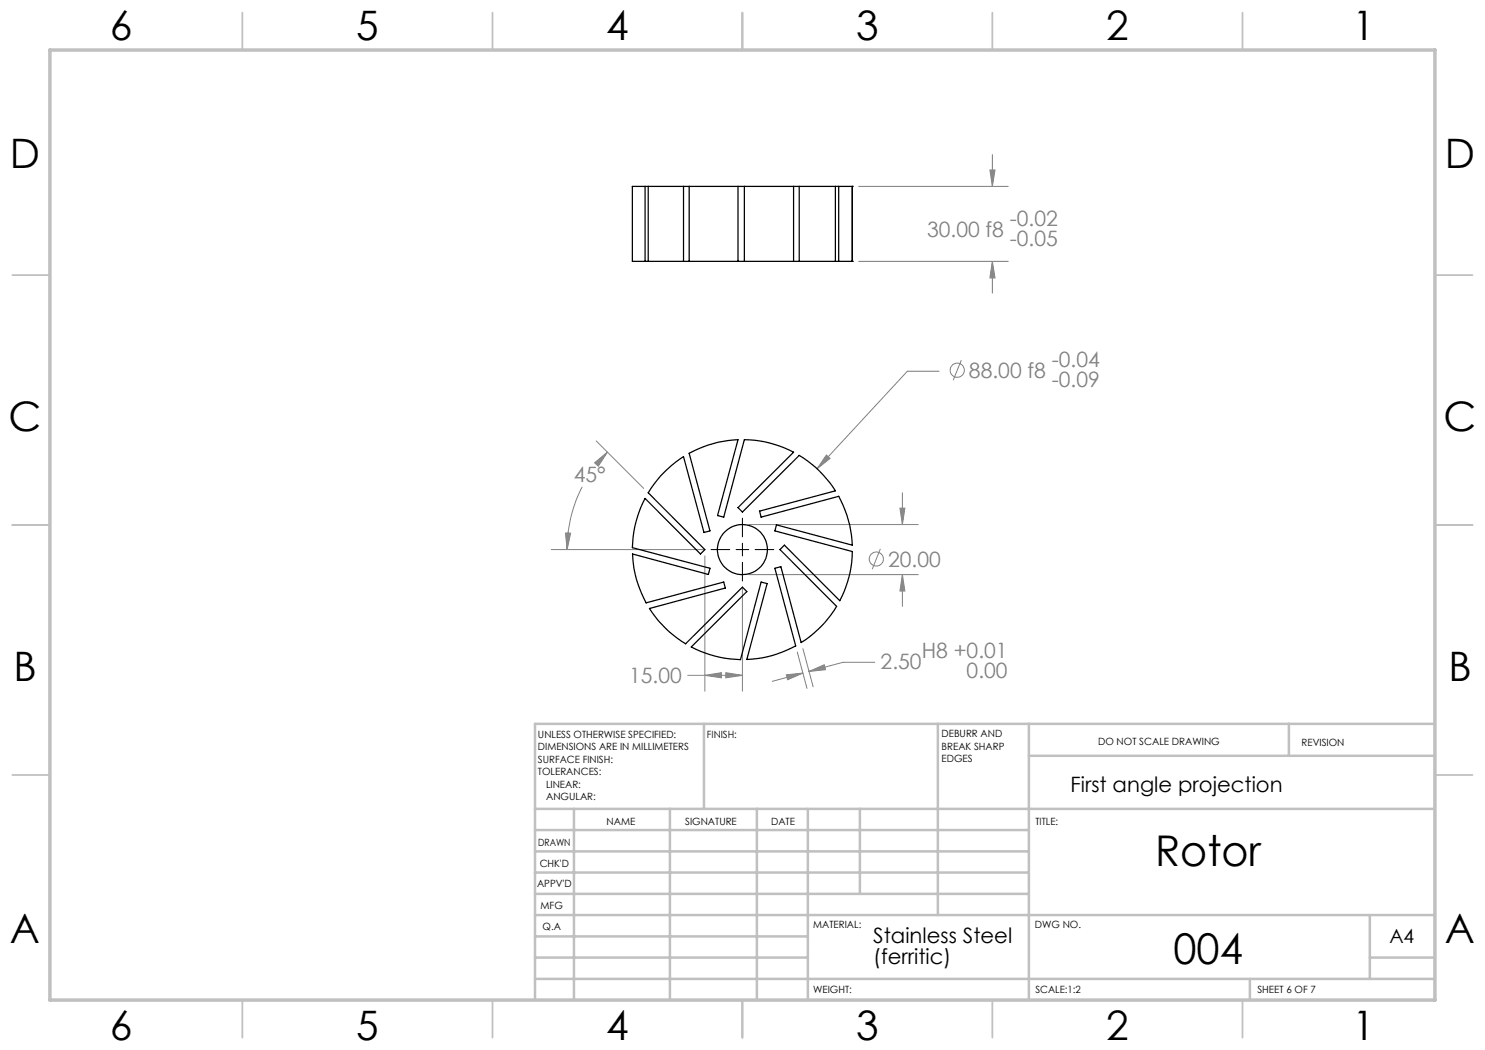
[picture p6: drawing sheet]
<svg xmlns="http://www.w3.org/2000/svg" width="297mm" height="210mm" viewBox="0 0 297 210" stroke-linecap="round" stroke-linejoin="round" font-family="sans-serif">
<g fill="none" stroke="#808080" stroke-width=".2">
<path d="M171.7 37.3h29.9M198 34h1l-.5 3.3zM198.5 30.9v6.4M171.7 52.3h29.9M198.5 52.3l.5 3.3h-1zM198.5 52.3v6.3M187.8 74.3h-6.3l-18.1 19.5M192.3 72l-1.7 4.1M116.5 97.4a26.9 26.9 0 0 0-3.1 12.5M118.9 92.6l2.6-2.2-1.8 2.8zM119.2 88.2l9.5 9.5M121.5 90.4l-1.7 1.9"/>
<path d="M165.3 91l.7 .7-2.6 2.1zM180.5 98.6v6.3M110.2 109.9h30.7M113.1 106.6h1l-.7 3.3zM141 111.2v27M148.5 117.5v20.7M149.8 104.9h33.9M149.8 114.9h33.9M176.1 109.8l-1.7 4M180 101.6h1l-.5 3.3zM180.5 114.9v6.4M180.5 114.9l.5 3.3h-1z"/>
<path d="M137.5 135.1h11M141 135.1l3.3-.6v1.1zM145.2 134.5l3.3 .6-3.3 .5zM157.3 135l3.3-.4-3.1 1.4zM159.5 130.4l1.9 7.3M160.6 129.7l2 7.7M160.6 134.6l-6.2 1.7M161.8 134.3l3.1-1.3 .2 .9zM174.9 132.5h-6.3l-6.8 1.8"/>
<circle cx="191.5" cy="74" r="1.41"/>
<circle cx="175.3" cy="111.8" r="1.41"/>
</g>
<path d="M142.2 109.9h3.7M147.2 109.9h2.6M148.5 103.6v3.8M148.5 108.6v2.6M148.5 112.5v3.7M151 109.9h3.8" fill="none" stroke="#000" stroke-width=".2"/>
<g fill="none" stroke="#c0c0c0" stroke-width=".35">
<path d="M48.5 2.5v7.5M98.5 2.5v7.5M148.5 2.5v7.5M198.5 2.5v7.5M248.5 2.5v7.5M2.5 55h7.5M287 55h7.5M2.5 105h7.5M287 105h7.5M2.5 155h7.5M287 155h7.5M48.5 200v7.5"/>
<path d="M98.5 200v7.5M148.5 200v7.5M198.5 200v7.5M248.5 200v7.5"/>
</g>
<g fill="none" stroke="#c0c0c0" stroke-width=".5">
<path d="M140.8 144.8v17M187.6 144.8v38.2M205.8 144.8v55.2M205.8 151.2h81.2M257.8 144.8v6.4M287 144.8h-180v55.2M107 161.8h180M107 178.8h98.8M107 174.5h98.8M107 170.3h98.8M107 166h98.8M114.8 161.8v38.2"/>
<path d="M134 161.8v38.2M151.4 161.8v38.2M161.6 161.8v38.2M172 161.8v17M107 195.8h180M107 191.5h54.6M107 187.3h54.6M107 183h180M250 195.8v4.2M274 191.5h13M274 183v12.8"/>
</g>
<path d="M10 10h277v190h-277z" fill="none" stroke="#c0c0c0" stroke-width=".7"/>
<path d="M180 101.6h1l-.5 3.3zM180.5 114.9l.5 3.3h-1zM165.3 91l-1.9 2.8 2.6-2.1zM157.3 135l3.3-.4-3.1 1.4zM161.8 134.3l3.1-1.3 .2 .9zM118.9 92.6l2.6-2.2-1.8 2.8zM113.1 106.6h1l-.7 3.3zM145.2 134.5l3.3 .6-3.3 .5zM141 135.1l3.3-.6v1.1zM198.5 52.3l.5 3.3h-1zM198 34h1l-.5 3.3z" fill="#808080"/>
<g fill="none" stroke="#000" stroke-width=".25">
<path d="M129 37.3h-2.5v15h2.5M129 37.3h.6M129 37.3v15M129.6 37.3h7.1M129.6 37.3v15M136.7 37.3h1.1M136.7 37.3v15M137.8 37.3h9.8M137.8 37.3v15M147.6 37.3h1.3M147.6 37.3v15M148.9 37.3h9.8"/>
<path d="M148.9 37.3v15M158.7 37.3v15M158.7 37.3h1.1M159.8 37.3h7.3M159.8 37.3v15M167.1 37.3h.6M167.1 37.3v15M167.7 37.3h2.8M167.7 37.3v15M170.5 37.3h.1M170.5 37.3v15M129 52.3h.6"/>
<path d="M129.6 52.3h7.1M136.7 52.3h1.1M137.8 52.3h9.8M147.6 52.3h1.3M148.9 52.3h9.8M158.7 52.3h1.1M159.8 52.3h7.3M167.1 52.3h.6M167.7 52.3h2.8M170.5 52.3h.1M132.8 94.5l2.2-2 1.7-1.2 4.1 15.2 1.2-.3-4.2-15.5a22.9 22.9 0 0 1 9.8-2.8l-4.1 15.2 1.2 .3 4.2-15.5a21.7 21.7 0 0 1 9.8 2.5l-11.1 11.1 .9 .9 11.3-11.3a21.7 21.7 0 0 1 7.3 7.1l-15.2 4 .3 1.2 15.5-4.1a22.9 22.9 0 0 1 2.8 9.7l-15.2-4-.3 1.2 15.5 4.1a21.7 21.7 0 0 1-2.5 9.8l-11.1-11.1-.9 .9 11.3 11.4a21.7 21.7 0 0 1-7.1 7.2l-4-15.2-1.2 .4 4.1 15.5a21.6 21.6 0 0 1-9.7 2.7l4-15.2-1.2-.3-4.1 15.5a22.3 22.3 0 0 1-9.8-2.5l11.1-11.1-.9-.9-11.4 11.4a22.1 22.1 0 0 1-7.2-7.1l15.2-4.1-.4-1.2-15.5 4.2a21.6 21.6 0 0 1-2.7-9.8l15.2 4.1 .3-1.2-15.5-4.2a22.3 22.3 0 0 1 2.5-9.8l11.1 11.1 .9-.9-11.4-11.3 1.2-1.7z"/>
<circle cx="148.5" cy="109.9" r="5"/>
</g>
<g font-size="8.5">
<text x="231" y="173.3">Rotor</text>
<text x="234.7" y="192.7">004</text>
</g>
<g font-size="8.1">
<text x="22" y="8">6</text>
<text x="71.2" y="8">5</text>
<text x="121.2" y="8">4</text>
<text x="171.3" y="8">3</text>
<text x="221.3" y="8">2</text>
<text x="270.5" y="8">1</text>
<text x="2" y="33.6">D</text>
<text x="289" y="33.6">D</text>
<text x="1.7" y="86.1">C</text>
<text x="288.7" y="86.1">C</text>
<text x="2.7" y="136.1">B</text>
<text x="289.7" y="136.1">B</text>
<text x="2" y="188.6">A</text>
<text x="289" y="188.6">A</text>
<text x="22" y="208">6</text>
<text x="71.2" y="208">5</text>
<text x="121.2" y="208">4</text>
<text x="171.3" y="208">3</text>
<text x="221.3" y="208">2</text>
<text x="270.5" y="208">1</text>
</g>
<g font-size="4.2" fill="#808080">
<text x="185.4" y="47.5">30.00 f8</text>
<text x="202" y="45.2">-0.02</text>
<text x="202" y="49.3">-0.05</text>
<text x="193.8" y="75.6">88.00 f8</text>
<text x="210.4" y="73.3">-0.04</text>
<text x="210.4" y="77.4">-0.09</text>
<text x="114.7" y="96.4">45°</text>
<text x="177.6" y="113.3">20.00</text>
<text x="184.3" y="131.5">H8 +0.01</text>
<text x="125.8" y="136.6">15.00</text>
<text x="176.1" y="133.8">2.50</text>
<text x="193.3" y="135.6">0.00</text>
</g>
<g font-size="4.2">
<text x="214.1" y="158.3">First angle projection</text>
<text x="174.7" y="188.7">Stainless Steel</text>
<text x="174.7" y="192.8">(ferritic)</text>
</g>
<text font-size="3.9" x="277.9" y="188.5">A4</text>
<g font-size="2">
<text x="107.6" y="147.6">UNLESS OTHERWISE SPECIFIED:</text>
<text x="141.4" y="147.6">FINISH:</text>
<text x="188.3" y="147.5">DEBURR AND</text>
<text x="188.3" y="150">BREAK SHARP</text>
<text x="219.6" y="149">DO NOT SCALE DRAWING</text>
<text x="260.3" y="149.2">REVISION</text>
<text x="107.6" y="150.1">DIMENSIONS ARE IN MILLIMETERS</text>
<text x="107.6" y="152.6">SURFACE FINISH:</text>
<text x="107.6" y="155.1">TOLERANCES:</text>
<text x="188.3" y="152.5">EDGES</text>
<text x="109.2" y="157.6">LINEAR:</text>
<text x="109.2" y="160.1">ANGULAR:</text>
<text x="121.3" y="165">NAME</text>
<text x="137" y="164.9">SIGNATURE</text>
<text x="154.2" y="164.9">DATE</text>
<text x="207.1" y="164.9">TITLE:</text>
<text x="107.6" y="169.1">DRAWN</text>
<text x="107.9" y="173.3">CHK'D</text>
<text x="107.4" y="177.4">APPV'D</text>
<text x="108.1" y="181.8">MFG</text>
<text x="108.5" y="186">Q.A</text>
<text x="162.6" y="185.5">MATERIAL:</text>
<text x="207" y="185.5">DWG NO.</text>
<text x="162.6" y="198.5">WEIGHT:</text>
<text x="207.1" y="198.6">SCALE:1:2</text>
<text x="251.5" y="198.6">SHEET 6 OF 7</text>
</g>
</svg>
